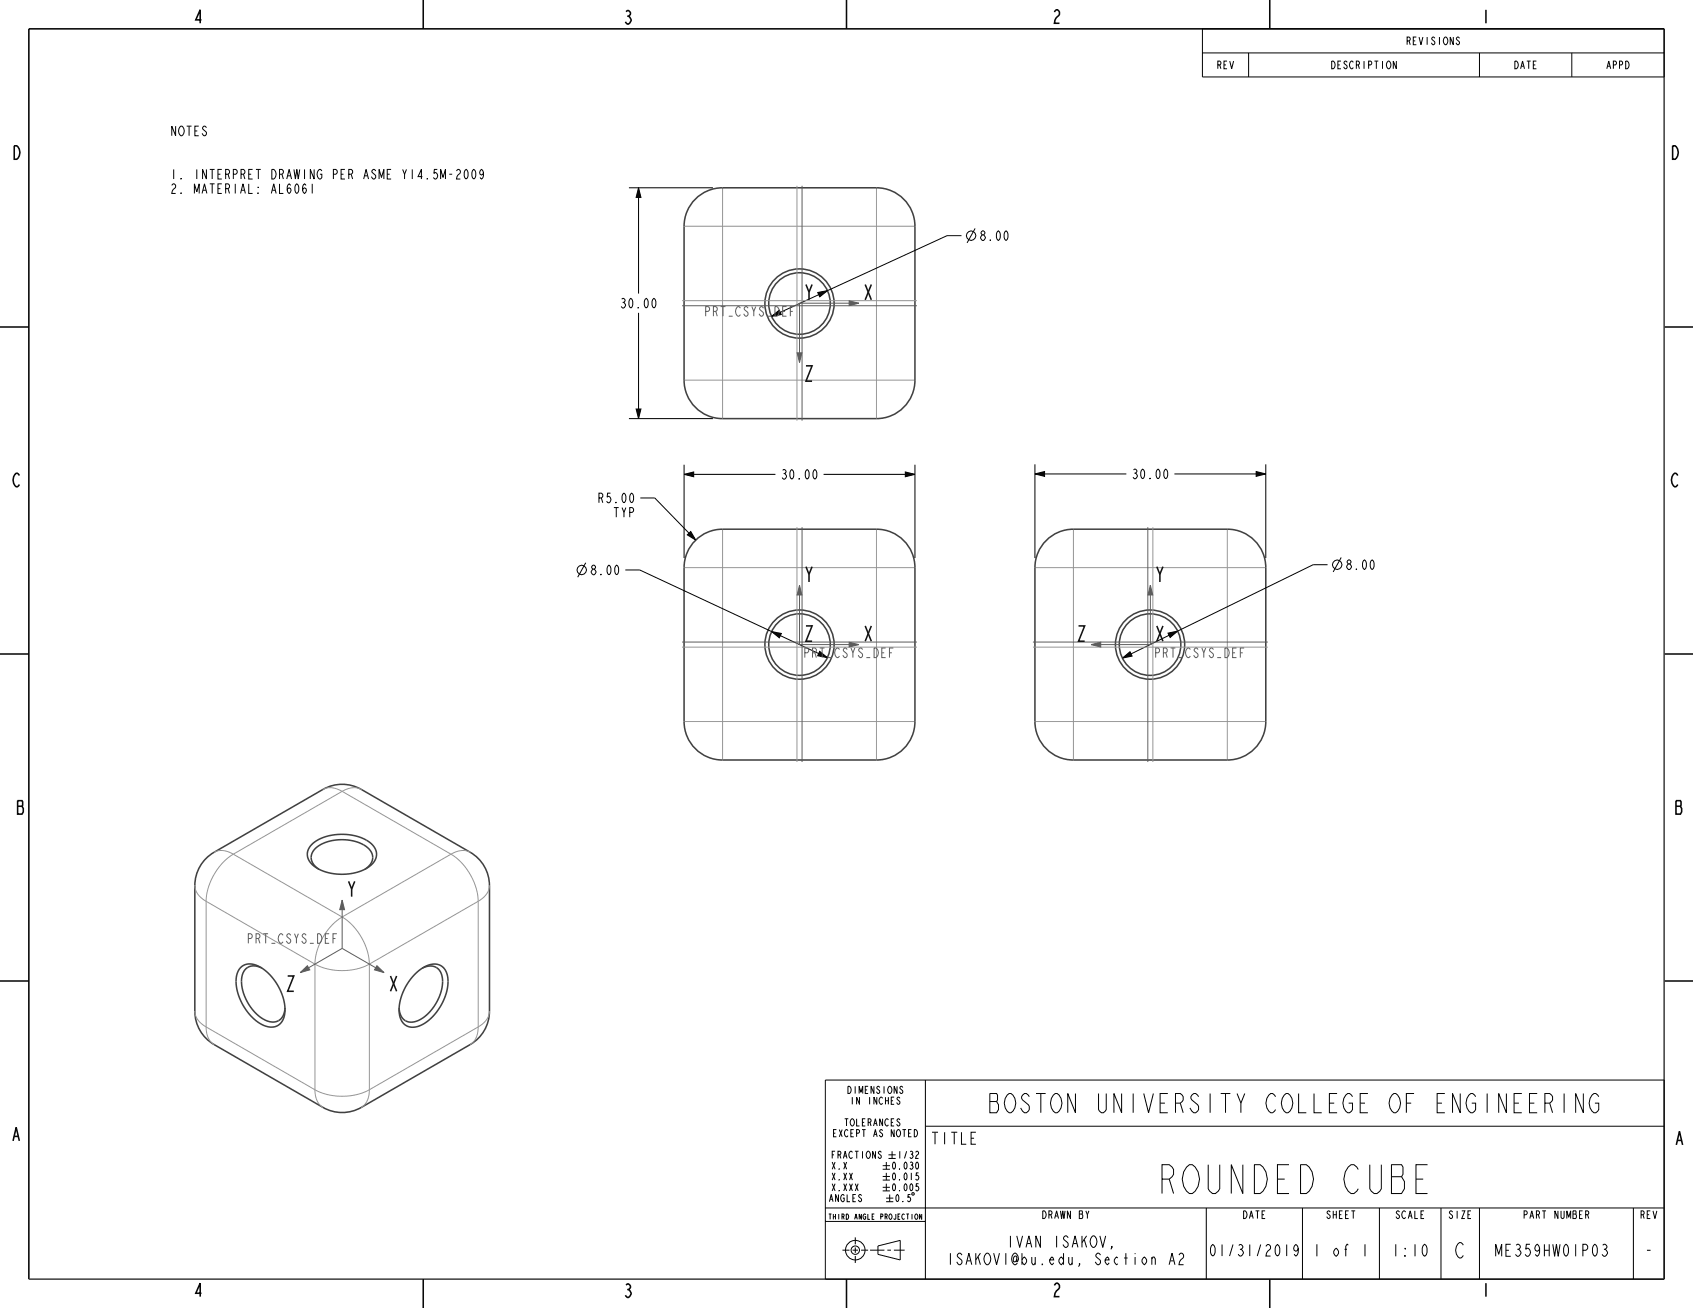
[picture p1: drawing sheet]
<svg xmlns="http://www.w3.org/2000/svg" width="559mm" height="432mm" viewBox="0 0 559 432" stroke-linecap="round" stroke-linejoin="round" font-family="sans-serif">
<g fill="none" stroke="#000" stroke-width=".33">
<path d="M396.9 9.5h152.4v15.9h-152.4zM396.9 17.5h152.4M412.1 17.5v7.9M488.3 17.5v7.9M518.8 17.5v7.9M159.6 57l-.2 .5-.5 .3-.4-.3a1.24 1.24 0 0 1 .4-1.6 2.15 2.15 0 0 1 0 3.2l-.4-.5M207.6 62h27.7M210.8 62l.8 3.2h-1.6zM210.8 62v34.9M317.4 77.8h-4.8l-57.9 26.6M321.8 75.4l-2.6 4.8M269.9 96.6l3.2-.6-2.5 2z"/>
<path d="M210.8 103.3v34.9M207.6 138.2h27.7M210 135h1.6l-.8 3.2zM225.8 156.6l3.2-.8v1.6zM225.8 153.4v30.8M225.8 156.6h30.2M271.8 156.6h30.2M298.8 155.8l3.2 .8-3.2 .8zM302 153.4v30.8M341.6 156.5l3.2-.8v1.6zM341.6 153.3v30.9M341.6 156.5h30.2"/>
<path d="M387.6 156.5h30.2M414.6 155.7l3.2 .8-3.2 .8zM417.8 153.3v30.9M211.3 164.4h4.8l13.5 13.9M226.9 176.6l1.1-1.1 1.6 2.8zM193.3 185.8l-2.6 4.7M206.4 188.2h4.8l61.9 28.9M438.2 186.4h-4.8l-62.9 30.9M442.7 184l-2.7 4.8M254.7 208.5l3.2 .6-.7 1.5zM370.5 217.3l2.5-2.1 .7 1.4zM385.5 209l3.2-.7-2.5 2.1z"/>
<path d="M272.4 356.6h276.9v65.7h-276.9zM305.4 356.6v65.7M305.4 371.8h243.9M272.4 398.8h276.9M291.4 384.8h2.3M291.4 386h2.3M291.4 388.4h2.3M291.4 389.6h2.3M291.4 392h2.3M291.4 393.1h2.3M292.5 395.5h2.3M292.5 396.7h2.3"/>
<path d="M292.5 383.6v2.4M292.5 387.2v2.4M292.5 390.8v2.3M293.3 381.2h2.3M293.3 382.4h2.3M293.7 394.3v2.4M294.4 380v2.4M301.2 393.7l.5 .2-.1 .6-.6-.2zM398.1 398.8v23.5M429.9 398.8v23.5M455.3 398.8v23.5M475.6 398.8v23.5"/>
<path d="M488.3 398.8v23.5M539.1 398.8v23.5M272.4 403.2h33M278.1 412.7h2.3M281.4 412.7h1.8M282.3 408.5v2.3M282.3 411.8v1.8M282.3 414.6v2.3M284.2 412.7h2.3M287.2 412.7h4.7M289.8 411.3l7.3-1.8v6.4l-7.3-1.8zM292.9 412.7h1.2"/>
<path d="M295 412.7h3.6"/>
<circle cx="320.5" cy="77.8" r="1.56"/>
<circle cx="192" cy="188.2" r="1.56"/>
<circle cx="441.3" cy="186.4" r="1.56"/>
<circle cx="282.3" cy="412.7" r="3.2"/>
<circle cx="282.3" cy="412.7" r="1.39"/>
</g>
<path d="M210.8 62l.8 3.2h-1.6zM269.9 96.6l3.2-.6-2.5 2zM210 135h1.6l-.8 3.2zM225.8 156.6l3.2-.8v1.6zM298.8 155.8l3.2 .8-3.2 .8zM341.6 156.5l3.2-.8v1.6zM414.6 155.7l3.2 .8-3.2 .8zM226.9 176.6l1.1-1.1 1.6 2.8zM254.7 208.5l3.2 .6-.7 1.5zM370.5 217.3l2.5-2.1 .7 1.4zM385.5 209l3.2-.7-2.5 2.1z" fill="#000"/>
<g fill="none" stroke="#000" stroke-width=".51">
<path d="M139.7 0v9.5M279.4 0v9.5M419.1 0v9.5M549.3 9.5h-539.8v412.8M0 107.9h9.5M549.3 107.9h9.5M0 215.9h9.5M549.3 215.9h9.5M0 323.8h9.5M549.3 323.8h9.5M139.7 422.3v9.5M279.4 422.3v9.5"/>
<path d="M419.1 422.3v9.5"/>
</g>
<g fill="none" stroke="#404040" stroke-width=".51">
<path d="M549.3 9.5v412.8h-539.8M230 65.3a12.7 12.7 0 0 1 8.5-3.3h50.8a12.7 12.7 0 0 1 12.7 12.7v50.8a12.7 12.7 0 0 1-12.7 12.7h-50.8a12.7 12.7 0 0 1-12.7-12.7v-50.8a12.7 12.7 0 0 1 4.2-9.4zM230 178a12.7 12.7 0 0 1 8.5-3.3h50.8a12.7 12.7 0 0 1 12.7 12.7v50.8a12.7 12.7 0 0 1-12.7 12.7h-50.8a12.7 12.7 0 0 1-12.7-12.7v-50.8a12.7 12.7 0 0 1 4.2-9.4zM344.9 178.9a12.7 12.7 0 0 1 9.4-4.2h50.8a12.7 12.7 0 0 1 12.7 12.7v50.8a12.7 12.7 0 0 1-12.7 12.7h-50.8a12.7 12.7 0 0 1-12.7-12.7v-50.8a12.7 12.7 0 0 1 3.3-8.5zM103.1 278.6a16.7 16.7 0 0 1 19.5 0 4.6 4.6 0 0 1-1.1 7.7 17 17 0 0 1-18.4-.8 4.4 4.4 0 0 1 0-6.9zM68 283.4l2.7-2 35.9-20.8a12.7 12.7 0 0 1 12.7 0l35.9 20.8a12.7 12.7 0 0 1 6.4 11v41.4a12.7 12.7 0 0 1-6.4 11l-35.9 20.8a12.7 12.7 0 0 1-12.7 0l-35.9-20.8a12.7 12.7 0 0 1-6.4-11v-41.4a12.7 12.7 0 0 1 3.7-9zM104.8 286.6l.4 .3M104.8 286.6a4.2 4.2 0 0 1-2.1-3.9 4.2 4.2 0 0 1 2.6-3.6 15 15 0 0 1 16.4 1.1 4.1 4.1 0 0 1-1.2 6.7M79.5 319.4a5.5 5.5 0 0 1 7 .2 17 17 0 0 1 7.4 15.8 4.6 4.6 0 0 1-7.3 2.9 17 17 0 0 1-8.5-16.4l.6-1.4zM85.9 319.4a4.2 4.2 0 0 0-4.3 .1 4.2 4.2 0 0 0-1.9 4 14.9 14.9 0 0 0 9.2 13.7 4.1 4.1 0 0 0 5.2-4.4M85.9 319.4l.5 .2M139.4 319.6a4.2 4.2 0 0 1 4.6-.2 4.2 4.2 0 0 1 2.1 4.1 14.9 14.9 0 0 1-9.2 13.8 4.1 4.1 0 0 1-5.2-4.5"/>
<path d="M137.2 321.4a7.9 7.9 0 0 1 7.7-2.9 5.9 5.9 0 0 1 2.9 6.8 17 17 0 0 1-9.9 13.5 4.6 4.6 0 0 1-6.2-4.8 17.6 17.6 0 0 1 5.5-12.6z"/>
<circle cx="263.9" cy="100.2" r="11.4"/>
<circle cx="263.9" cy="100.2" r="10.2"/>
<circle cx="263.9" cy="212.8" r="11.4"/>
<circle cx="263.9" cy="212.8" r="10.2"/>
<circle cx="379.6" cy="212.8" r="11.4"/>
<circle cx="379.6" cy="212.8" r="10.2"/>
</g>
<g fill="none" stroke="#969696" stroke-width=".33">
<path d="M225.8 74.7h76.2M238.5 62v76.2M289.3 62v76.2M225.8 125.5h76.2M238.5 174.7v76.2M289.3 174.7v76.2M354.3 174.7v76.2M405.1 174.7v76.2M225.8 187.4h76.2M341.6 187.4h76.2M225.8 238.2h76.2M341.6 238.2h76.2"/>
<path d="M106.6 260.6a6.4 6.4 0 0 1 6.3 .6M112.9 261.2l-35.9 20.8M112.9 261.2l36 20.8M119.3 260.6a6.4 6.4 0 0 0-6.4 .6M64.3 292.4a6.4 6.4 0 0 0 3.7 5.1M68 297.5v41.5M68 297.5l36 20.8M70.7 281.4a6.4 6.4 0 0 1 6.3 .6M77 282a19.8 19.8 0 0 0-9 15.5M77 282l35.9 20.7M148.9 282a19.8 19.8 0 0 1 8.9 15.5M148.9 282l-36 20.7"/>
<path d="M155.2 281.4a6.4 6.4 0 0 0-6.3 .6M157.8 297.5l-35.9 20.8M157.8 297.5v41.5M161.6 292.4a6.4 6.4 0 0 1-3.8 5.1M104 318.3v41.5M112.9 302.7a19.8 19.8 0 0 0-8.9 15.6M112.9 302.7a19.8 19.8 0 0 1 9 15.6M121.9 318.3a19.8 19.8 0 0 1-17.9 0M121.9 318.3v41.5M64.3 333.8a6.4 6.4 0 0 0 3.7 5.2M68 339a6.4 6.4 0 0 0 2.7 5.8M68 339l36 20.8"/>
<path d="M157.8 339a6.4 6.4 0 0 1-2.6 5.8M157.8 339l-35.9 20.8M161.6 333.8a6.4 6.4 0 0 1-3.8 5.2M104 359.8a6.4 6.4 0 0 0 2.6 5.8M121.9 359.8a19.8 19.8 0 0 1-17.9 0M121.9 359.8a6.4 6.4 0 0 1-2.6 5.8"/>
</g>
<!-- layer: 01___PRT_ALL_DTM_PLN -->
<path d="M263.1 61.3v77.6M225.1 99.3h77.6M263.1 174v77.6M380.5 174v77.6M225.1 213.6h77.6M340.9 213.6h77.6" fill="none" stroke="#969696" stroke-width=".33"/>
<path d="M264.7 61.3v77.6M225.1 100.9h77.6M264.7 174v77.6M378.9 174v77.6M225.1 212h77.6M340.9 212h77.6" fill="none" stroke="#5d5d5d" stroke-width=".33"/>
<!-- layer: 05___PRT_ALL_DTM_CSYS -->
<path d="M263.9 212.8h19.5" fill="none" stroke="#5d5d5d" stroke-width=".33"/>
<path d="M280.3 212l3.1 .8-3.1 .8z" fill="#5d5d5d"/>
<path d="M263.9 193.2v19.6M280.3 212l3.1 .8-3.1 .8z" fill="none" stroke="#5d5d5d" stroke-width=".33"/>
<path d="M263.9 193.2l.8 3.2h-1.6z" fill="#5d5d5d"/>
<path d="M263.9 100.1h19.5M263.9 193.2l.8 3.2h-1.6z" fill="none" stroke="#5d5d5d" stroke-width=".33"/>
<path d="M280.3 99.3l3.1 .8-3.1 .8z" fill="#5d5d5d"/>
<path d="M280.3 99.3l3.1 .8-3.1 .8zM263.9 100.1v19.6" fill="none" stroke="#5d5d5d" stroke-width=".33"/>
<path d="M263.1 116.5h1.6l-.8 3.2z" fill="#5d5d5d"/>
<path d="M263.1 116.5h1.6l-.8 3.2zM379.7 193.2v19.6" fill="none" stroke="#5d5d5d" stroke-width=".33"/>
<path d="M379.7 193.2l.8 3.2h-1.6z" fill="#5d5d5d"/>
<path d="M379.7 193.2l.8 3.2h-1.6zM360.1 212.8h19.6" fill="none" stroke="#5d5d5d" stroke-width=".33"/>
<path d="M360.1 212.8l3.2-.8v1.6z" fill="#5d5d5d"/>
<path d="M360.1 212.8l3.2-.8v1.6zM112.9 313.1l13.9 8" fill="none" stroke="#5d5d5d" stroke-width=".33"/>
<path d="M124.4 318.8l2.4 2.3-3.2-.9z" fill="#5d5d5d"/>
<path d="M112.9 297.1v16M124.4 318.8l2.4 2.3-3.2-.9z" fill="none" stroke="#5d5d5d" stroke-width=".33"/>
<path d="M112.9 297.1l.8 3.2h-1.6z" fill="#5d5d5d"/>
<path d="M112.9 297.1l.8 3.2h-1.6zM112.9 313.1l-13.8 8" fill="none" stroke="#5d5d5d" stroke-width=".33"/>
<path d="M99.1 321.1l2.4-2.3 .7 1.4z" fill="#5d5d5d"/>
<path d="M99.1 321.1l2.4-2.3 .7 1.4z" fill="none" stroke="#5d5d5d" stroke-width=".33"/>
<text font-size="12.4" x="382.8" y="394">ROUNDED CUBE</text>
<text font-size="8.3" x="328.3" y="367.3">BOSTON UNIVERSITY COLLEGE OF ENGINEERING</text>
<g font-size="6.6" fill="#101010">
<text x="265" y="99">Y</text>
<text x="284.6" y="99">X</text>
<text x="265" y="125.8">Z</text>
<text x="265" y="192.1">Y</text>
<text x="380.8" y="192.1">Y</text>
<text x="265" y="211.7">Z</text>
<text x="284.6" y="211.7">X</text>
<text x="355" y="211.7">Z</text>
<text x="380.8" y="211.7">X</text>
<text x="114" y="296">Y</text>
<text x="93.9" y="327.2">Z</text>
<text x="127.9" y="327.2">X</text>
</g>
<text font-size="6.6" x="480" y="415.3">C</text>
<g font-size="5.8">
<text x="63.8" y="7.7">4</text>
<text x="205.6" y="7.9">3</text>
<text x="347.2" y="7.7">2</text>
<text x="488.8" y="7.7">1</text>
<text x="3.9" y="52.6">D</text>
<text x="551.2" y="52.6">D</text>
<text x="3.9" y="160.7">C</text>
<text x="551.3" y="160.7">C</text>
<text x="5.2" y="268.8">B</text>
<text x="552.6" y="268.8">B</text>
<text x="3.7" y="376.6">A</text>
<text x="552.7" y="378">A</text>
<text x="63.8" y="428">4</text>
<text x="205.6" y="428.3">3</text>
<text x="347.2" y="428.1">2</text>
<text x="488.8" y="428.1">1</text>
</g>
<g font-size="5.2">
<text x="307" y="377.7">TITLE</text>
<text x="433.3" y="414.7">1 of 1</text>
<text x="459.3" y="414.7">1:10</text>
<text x="493.6" y="414.7">ME359HW01P03</text>
<text x="542.7" y="414.7">-</text>
</g>
<g font-size="5">
<text x="332.5" y="411.8">IVAN ISAKOV,</text>
<text x="312.4" y="417.5">ISAKOVI @bu.edu, Section A2</text>
<text x="399.2" y="414.7">01/31/2019</text>
</g>
<g font-size="4.1">
<text x="56.1" y="44.8">NOTES</text>
<text x="56.1" y="59.1">1. INTERPRET DRAWING PER ASME Y14.5M-2009</text>
<text x="56.1" y="63.9">2. MATERIAL: AL6061</text>
<text x="323.2" y="79.4">8.00</text>
<text x="204.4" y="101.7">30.00</text>
<text x="257.5" y="158.2">30.00</text>
<text x="373.3" y="158">30.00</text>
<text x="197.1" y="166">R5.00</text>
<text x="202.1" y="170.7">TYP</text>
<text x="194.7" y="189.7">8.00</text>
<text x="444" y="188">8.00</text>
</g>
<g font-size="4.1" fill="#5d5d5d">
<text x="232.3" y="104.4">PRT_CSYS_DEF</text>
<text x="265" y="217.1">PRT_CSYS_DEF</text>
<text x="380.8" y="217.1">PRT_CSYS_DEF</text>
<text x="81.3" y="311.4">PRT_CSYS_DEF</text>
</g>
<g font-size="3.3">
<text x="464.2" y="14.8">REVISIONS</text>
<text x="401.5" y="22.7">REV</text>
<text x="439.3" y="22.7">DESCRIPTION</text>
<text x="499.6" y="22.7">DATE</text>
<text x="530.1" y="22.7">APPD</text>
<text x="343.9" y="402.3">DRAWN BY</text>
<text x="410.1" y="402.3">DATE</text>
<text x="437.6" y="402.3">SHEET</text>
<text x="460.5" y="402.3">SCALE</text>
<text x="478" y="402.3">SIZE</text>
<text x="502.8" y="402.3">PART NUMBER</text>
<text x="541.2" y="402.3">REV</text>
</g>
<g font-size="3.1">
<text x="279.6" y="361">DIMENSIONS</text>
<text x="280.6" y="364.6">IN INCHES</text>
<text x="278.7" y="371.7">TOLERANCES</text>
<text x="275" y="375.3">EXCEPT AS NOTED</text>
<text x="274.4" y="382.4">FRACTIONS</text>
<text x="296.1" y="382.4">1/32</text>
<text x="274.4" y="386">X.X</text>
<text x="274.4" y="389.6">X.XX</text>
<text x="294.2" y="386">0.030</text>
<text x="294.2" y="389.6">0.015</text>
<text x="274.4" y="393.1">X.XXX</text>
<text x="294.2" y="393.1">0.005</text>
<text x="273.6" y="396.7">ANGLES</text>
<text x="295.3" y="396.7">0.5</text>
</g>
<text font-size="2.3" x="273.7" y="402.5">THIRD ANGLE PROJECTION</text>
</svg>
